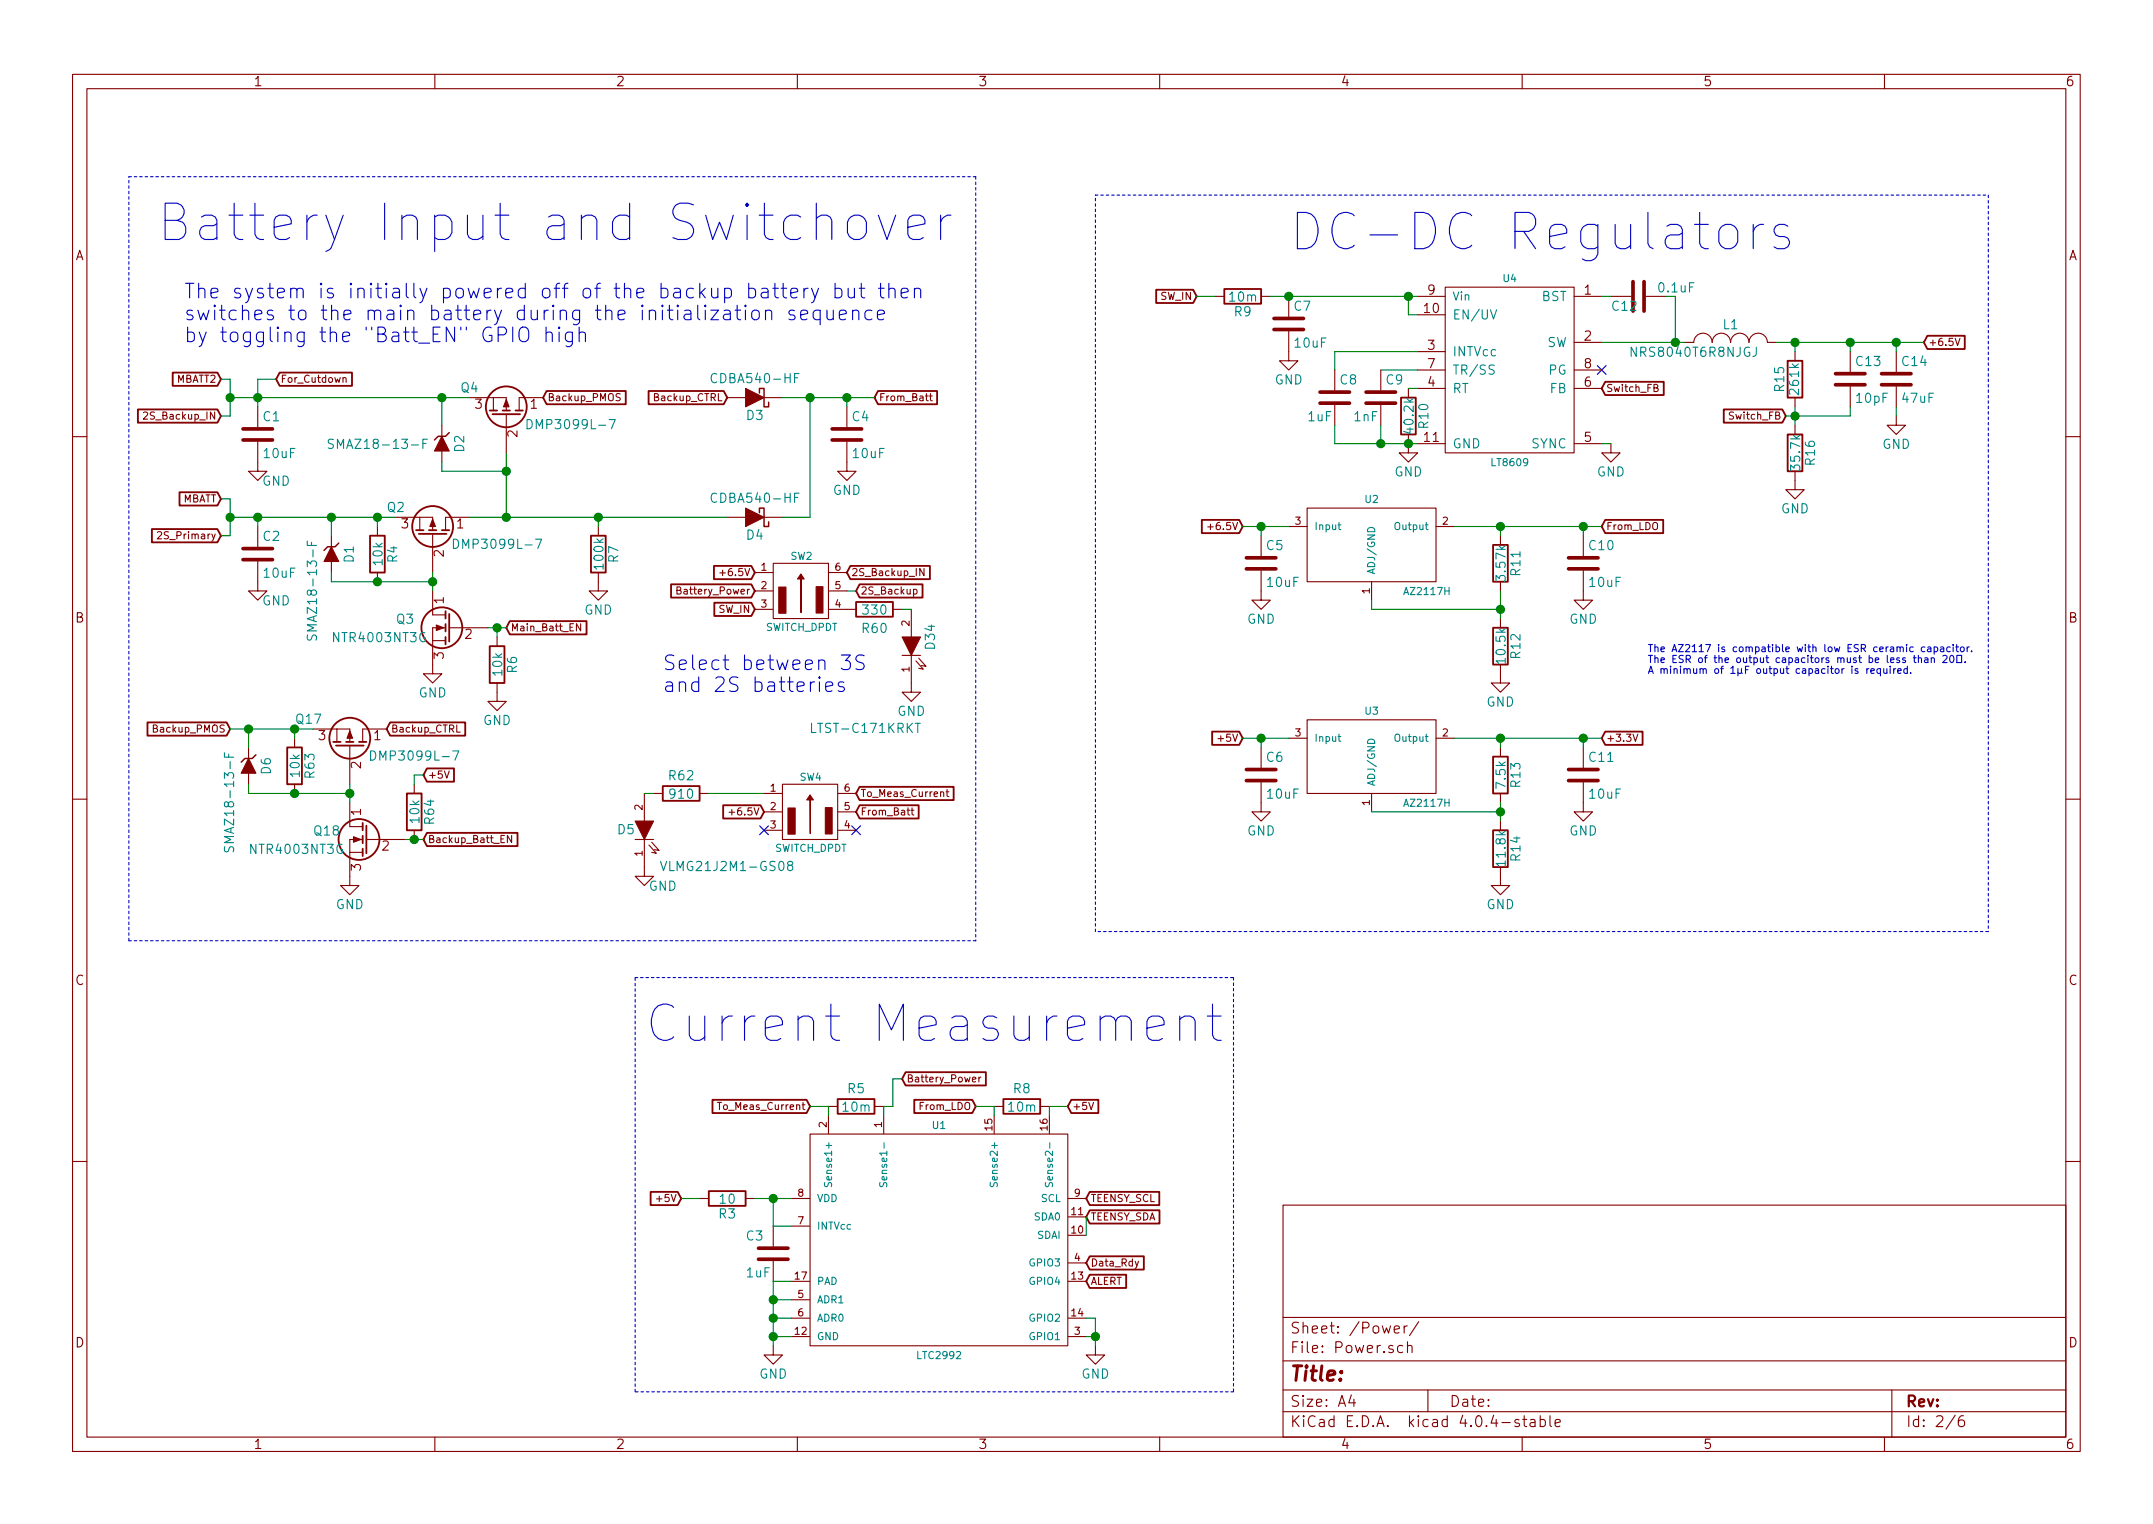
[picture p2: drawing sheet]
EESchema Schematic File Version 2
LIBS:mainBoardV2-rescue
LIBS:power
LIBS:device
LIBS:transistors
LIBS:conn
LIBS:linear
LIBS:regul
LIBS:74xx
LIBS:cmos4000
LIBS:adc-dac
LIBS:memory
LIBS:xilinx
LIBS:microcontrollers
LIBS:dsp
LIBS:microchip
LIBS:analog_switches
LIBS:motorola
LIBS:texas
LIBS:intel
LIBS:audio
LIBS:interface
LIBS:digital-audio
LIBS:philips
LIBS:display
LIBS:cypress
LIBS:siliconi
LIBS:opto
LIBS:atmel
LIBS:contrib
LIBS:valves
LIBS:msp430fr4994
LIBS:asemb-24mhz-xy-t
LIBS:pct2075d,118
LIBS:ms560702ba03-50
LIBS:lsm9ds1
LIBS:adg704brmz
LIBS:lt3481
LIBS:az2117h
LIBS:lt8609
LIBS:ltc2992
LIBS:TVS_Small
LIBS:tvsSmall
LIBS:mmqa5v6t1g
LIBS:led_x2_3pin
LIBS:bme280
LIBS:aoz8318di
LIBS:switch_dpdt
LIBS:SWITCH_3PDT
LIBS:teensy3_6-OuterHeadersOnly
LIBS:mounting_hole_eighth_inch
LIBS:mainBoardV2-cache
EELAYER 25 0
EELAYER END
$Descr A4 11693 8268
encoding utf-8
Sheet 2 6
Title ""
Date ""
Rev ""
Comp ""
Comment1 ""
Comment2 ""
Comment3 ""
Comment4 ""
$EndDescr
Text GLabel 1200 2700 0    39   Input ~ 0
MBATT
Text GLabel 1200 2050 0    39   Input ~ 0
MBATT2
$Comp
L C C1
U 1 1
P 1400 2350
F 0 "C1" H 1425 2450 50  0000 L CNN
F 1 "10uF" H 1425 2250 50  0000 L CNN
F 2 "Capacitors_SMD:C_0805_HandSoldering" H 1438 2200 50  0001 C CNN
F 3 "" H 1400 2350 50  0000 C CNN
	1    1400 2350
	1    0    0    -1  
$EndComp
$Comp
L C C2
U 1 1
P 1400 3000
F 0 "C2" H 1425 3100 50  0000 L CNN
F 1 "10uF" H 1425 2900 50  0000 L CNN
F 2 "Capacitors_SMD:C_0805_HandSoldering" H 1438 2850 50  0001 C CNN
F 3 "" H 1400 3000 50  0000 C CNN
	1    1400 3000
	1    0    0    -1  
$EndComp
$Comp
L GND #PWR026
U 1 1
P 1400 2500
F 0 "#PWR026" H 1400 2250 50  0001 C CNN
F 1 "GND" H 1500 2400 50  0000 C CNN
F 2 "" H 1400 2500 50  0000 C CNN
F 3 "" H 1400 2500 50  0000 C CNN
	1    1400 2500
	1    0    0    -1  
$EndComp
$Comp
L GND #PWR027
U 1 1
P 1400 3150
F 0 "#PWR027" H 1400 2900 50  0001 C CNN
F 1 "GND" H 1500 3050 50  0000 C CNN
F 2 "" H 1400 3150 50  0000 C CNN
F 3 "" H 1400 3150 50  0000 C CNN
	1    1400 3150
	1    0    0    -1  
$EndComp
$Comp
L Q_PMOS_DGS Q2
U 1 1
P 2350 2900
F 0 "Q2" V 2500 2750 50  0000 R CNN
F 1 "DMP3099L-7" V 2300 3500 50  0000 R CNN
F 2 "TO_SOT_Packages_SMD:SOT-23" H 2550 3000 50  0001 C CNN
F 3 "" H 2350 2900 50  0000 C CNN
	1    2350 2900
	0    1    -1   0   
$EndComp
$Comp
L Q_NMOS_DGS Q3
U 1 1
P 2450 3400
F 0 "Q3" H 2750 3450 50  0000 R CNN
F 1 "NTR4003NT3G" H 3100 3350 50  0000 R CNN
F 2 "TO_SOT_Packages_SMD:SOT-23" H 2650 3500 50  0001 C CNN
F 3 "" H 2450 3400 50  0000 C CNN
	1    2450 3400
	-1   0    0    -1  
$EndComp
$Comp
L R R4
U 1 1
P 2050 3000
F 0 "R4" V 2130 3000 50  0000 C CNN
F 1 "10k" V 2050 3000 50  0000 C CNN
F 2 "Resistors_SMD:R_0805_HandSoldering" V 1980 3000 50  0001 C CNN
F 3 "" H 2050 3000 50  0000 C CNN
	1    2050 3000
	1    0    0    -1  
$EndComp
$Comp
L Q_PMOS_DGS Q4
U 1 1
P 2750 2250
F 0 "Q4" V 2900 2100 50  0000 R CNN
F 1 "DMP3099L-7" V 2700 2850 50  0000 R CNN
F 2 "TO_SOT_Packages_SMD:SOT-23" H 2950 2350 50  0001 C CNN
F 3 "" H 2750 2250 50  0000 C CNN
	1    2750 2250
	0    1    -1   0   
$EndComp
$Comp
L GND #PWR028
U 1 1
P 2350 3600
F 0 "#PWR028" H 2350 3350 50  0001 C CNN
F 1 "GND" H 2350 3450 50  0000 C CNN
F 2 "" H 2350 3600 50  0000 C CNN
F 3 "" H 2350 3600 50  0000 C CNN
	1    2350 3600
	1    0    0    -1  
$EndComp
Text GLabel 2750 3400 2    39   Input ~ 0
Main_Batt_EN
Text Notes 1000 1850 0    79   ~ 0
The system is initially powered off of the backup battery but then\nswitches to the main battery during the initialization sequence\nby toggling the "Batt_EN" GPIO high
$Comp
L D_Schottky-RESCUE-mainBoardV2 D4
U 1 1
P 4100 2800
AR Path="/5A38F4E1" Ref="D4"  Part="1" 
AR Path="/5A09BC7A/5A38F4E1" Ref="D4"  Part="1" 
F 0 "D4" H 4100 2900 50  0000 C CNN
F 1 "CDBA540-HF" H 4100 2700 50  0000 C CNN
F 2 "Dans_Parts:DO-214AC_Schottky" H 4100 2800 50  0001 C CNN
F 3 "" H 4100 2800 50  0000 C CNN
	1    4100 2800
	-1   0    0    1   
$EndComp
$Comp
L D_Schottky-RESCUE-mainBoardV2 D3
U 1 1
P 4100 2150
AR Path="/5A38F530" Ref="D3"  Part="1" 
AR Path="/5A09BC7A/5A38F530" Ref="D3"  Part="1" 
F 0 "D3" H 4100 2250 50  0000 C CNN
F 1 "CDBA540-HF" H 4100 2050 50  0000 C CNN
F 2 "Dans_Parts:DO-214AC_Schottky" H 4100 2150 50  0001 C CNN
F 3 "" H 4100 2150 50  0000 C CNN
	1    4100 2150
	-1   0    0    1   
$EndComp
$Comp
L C C4
U 1 1
P 4600 2350
F 0 "C4" H 4625 2450 50  0000 L CNN
F 1 "10uF" H 4625 2250 50  0000 L CNN
F 2 "Capacitors_SMD:C_0805_HandSoldering" H 4638 2200 50  0001 C CNN
F 3 "" H 4600 2350 50  0000 C CNN
	1    4600 2350
	1    0    0    -1  
$EndComp
$Comp
L GND #PWR029
U 1 1
P 4600 2500
F 0 "#PWR029" H 4600 2250 50  0001 C CNN
F 1 "GND" H 4600 2350 50  0000 C CNN
F 2 "" H 4600 2500 50  0000 C CNN
F 3 "" H 4600 2500 50  0000 C CNN
	1    4600 2500
	1    0    0    -1  
$EndComp
Text GLabel 4750 2150 2    39   Input ~ 0
From_Batt
$Comp
L R R6
U 1 1
P 2700 3600
F 0 "R6" V 2780 3600 50  0000 C CNN
F 1 "10k" V 2700 3600 50  0000 C CNN
F 2 "Resistors_SMD:R_0805_HandSoldering" V 2630 3600 50  0001 C CNN
F 3 "" H 2700 3600 50  0000 C CNN
	1    2700 3600
	1    0    0    -1  
$EndComp
$Comp
L GND #PWR030
U 1 1
P 2700 3750
F 0 "#PWR030" H 2700 3500 50  0001 C CNN
F 1 "GND" H 2700 3600 50  0000 C CNN
F 2 "" H 2700 3750 50  0000 C CNN
F 3 "" H 2700 3750 50  0000 C CNN
	1    2700 3750
	1    0    0    -1  
$EndComp
$Comp
L R R7
U 1 1
P 3250 3000
F 0 "R7" V 3330 3000 50  0000 C CNN
F 1 "100k" V 3250 3000 50  0000 C CNN
F 2 "Resistors_SMD:R_0805_HandSoldering" V 3180 3000 50  0001 C CNN
F 3 "" H 3250 3000 50  0000 C CNN
	1    3250 3000
	1    0    0    -1  
$EndComp
$Comp
L GND #PWR031
U 1 1
P 3250 3150
F 0 "#PWR031" H 3250 2900 50  0001 C CNN
F 1 "GND" H 3250 3000 50  0000 C CNN
F 2 "" H 3250 3150 50  0000 C CNN
F 3 "" H 3250 3150 50  0000 C CNN
	1    3250 3150
	1    0    0    -1  
$EndComp
Text GLabel 6500 1600 0    39   Input ~ 0
SW_IN
$Comp
L AZ2117H U2
U 1 1
P 7450 2900
F 0 "U2" H 7450 3100 39  0000 C CNN
F 1 "AZ2117H" H 7750 2600 39  0000 C CNN
F 2 "Dans_Parts:SOT223" H 7450 2900 39  0001 C CNN
F 3 "" H 7450 2900 39  0001 C CNN
	1    7450 2900
	1    0    0    -1  
$EndComp
$Comp
L AZ2117H U3
U 1 1
P 7450 4050
F 0 "U3" H 7450 4250 39  0000 C CNN
F 1 "AZ2117H" H 7750 3750 39  0000 C CNN
F 2 "Dans_Parts:SOT223" H 7450 4050 39  0001 C CNN
F 3 "" H 7450 4050 39  0001 C CNN
	1    7450 4050
	1    0    0    -1  
$EndComp
$Comp
L C C10
U 1 1
P 8600 3050
F 0 "C10" H 8625 3150 50  0000 L CNN
F 1 "10uF" H 8625 2950 50  0000 L CNN
F 2 "Capacitors_SMD:C_0805_HandSoldering" H 8638 2900 50  0001 C CNN
F 3 "" H 8600 3050 50  0000 C CNN
	1    8600 3050
	1    0    0    -1  
$EndComp
$Comp
L C C11
U 1 1
P 8600 4200
F 0 "C11" H 8625 4300 50  0000 L CNN
F 1 "10uF" H 8625 4100 50  0000 L CNN
F 2 "Capacitors_SMD:C_0805_HandSoldering" H 8638 4050 50  0001 C CNN
F 3 "" H 8600 4200 50  0000 C CNN
	1    8600 4200
	1    0    0    -1  
$EndComp
$Comp
L GND #PWR032
U 1 1
P 8600 3200
F 0 "#PWR032" H 8600 2950 50  0001 C CNN
F 1 "GND" H 8600 3050 50  0000 C CNN
F 2 "" H 8600 3200 50  0000 C CNN
F 3 "" H 8600 3200 50  0000 C CNN
	1    8600 3200
	1    0    0    -1  
$EndComp
$Comp
L GND #PWR033
U 1 1
P 8600 4350
F 0 "#PWR033" H 8600 4100 50  0001 C CNN
F 1 "GND" H 8600 4200 50  0000 C CNN
F 2 "" H 8600 4350 50  0000 C CNN
F 3 "" H 8600 4350 50  0000 C CNN
	1    8600 4350
	1    0    0    -1  
$EndComp
$Comp
L R R13
U 1 1
P 8150 4200
F 0 "R13" V 8230 4200 50  0000 C CNN
F 1 "7.5k" V 8150 4200 50  0000 C CNN
F 2 "Resistors_SMD:R_0805_HandSoldering" V 8080 4200 50  0001 C CNN
F 3 "" H 8150 4200 50  0000 C CNN
	1    8150 4200
	1    0    0    -1  
$EndComp
$Comp
L R R14
U 1 1
P 8150 4600
F 0 "R14" V 8230 4600 50  0000 C CNN
F 1 "11.8k" V 8150 4600 50  0000 C CNN
F 2 "Resistors_SMD:R_0805_HandSoldering" V 8080 4600 50  0001 C CNN
F 3 "" H 8150 4600 50  0000 C CNN
	1    8150 4600
	1    0    0    -1  
$EndComp
$Comp
L GND #PWR034
U 1 1
P 8150 4750
F 0 "#PWR034" H 8150 4500 50  0001 C CNN
F 1 "GND" H 8150 4600 50  0000 C CNN
F 2 "" H 8150 4750 50  0000 C CNN
F 3 "" H 8150 4750 50  0000 C CNN
	1    8150 4750
	1    0    0    -1  
$EndComp
$Comp
L R R11
U 1 1
P 8150 3050
F 0 "R11" V 8230 3050 50  0000 C CNN
F 1 "3.57k" V 8150 3050 50  0000 C CNN
F 2 "Resistors_SMD:R_0805_HandSoldering" V 8080 3050 50  0001 C CNN
F 3 "" H 8150 3050 50  0000 C CNN
	1    8150 3050
	1    0    0    -1  
$EndComp
$Comp
L R R12
U 1 1
P 8150 3500
F 0 "R12" V 8230 3500 50  0000 C CNN
F 1 "10.5k" V 8150 3500 50  0000 C CNN
F 2 "Resistors_SMD:R_0805_HandSoldering" V 8080 3500 50  0001 C CNN
F 3 "" H 8150 3500 50  0000 C CNN
	1    8150 3500
	1    0    0    -1  
$EndComp
$Comp
L GND #PWR035
U 1 1
P 8150 3650
F 0 "#PWR035" H 8150 3400 50  0001 C CNN
F 1 "GND" H 8150 3500 50  0000 C CNN
F 2 "" H 8150 3650 50  0000 C CNN
F 3 "" H 8150 3650 50  0000 C CNN
	1    8150 3650
	1    0    0    -1  
$EndComp
$Comp
L C C5
U 1 1
P 6850 3050
F 0 "C5" H 6875 3150 50  0000 L CNN
F 1 "10uF" H 6875 2950 50  0000 L CNN
F 2 "Capacitors_SMD:C_0805_HandSoldering" H 6888 2900 50  0001 C CNN
F 3 "" H 6850 3050 50  0000 C CNN
	1    6850 3050
	1    0    0    -1  
$EndComp
$Comp
L GND #PWR036
U 1 1
P 6850 3200
F 0 "#PWR036" H 6850 2950 50  0001 C CNN
F 1 "GND" H 6850 3050 50  0000 C CNN
F 2 "" H 6850 3200 50  0000 C CNN
F 3 "" H 6850 3200 50  0000 C CNN
	1    6850 3200
	1    0    0    -1  
$EndComp
$Comp
L C C6
U 1 1
P 6850 4200
F 0 "C6" H 6875 4300 50  0000 L CNN
F 1 "10uF" H 6875 4100 50  0000 L CNN
F 2 "Capacitors_SMD:C_0805_HandSoldering" H 6888 4050 50  0001 C CNN
F 3 "" H 6850 4200 50  0000 C CNN
	1    6850 4200
	1    0    0    -1  
$EndComp
$Comp
L GND #PWR037
U 1 1
P 6850 4350
F 0 "#PWR037" H 6850 4100 50  0001 C CNN
F 1 "GND" H 6850 4200 50  0000 C CNN
F 2 "" H 6850 4350 50  0000 C CNN
F 3 "" H 6850 4350 50  0000 C CNN
	1    6850 4350
	1    0    0    -1  
$EndComp
Text GLabel 6750 2850 0    39   Input ~ 0
+6.5V
Text GLabel 6750 4000 0    39   Input ~ 0
+5V
Text GLabel 8700 2850 2    39   Input ~ 0
From_LDO
Text GLabel 8700 4000 2    39   Input ~ 0
+3.3V
Text Notes 850  1300 0    197  ~ 0
Battery Input and Switchover\n
Text Notes 7000 1350 0    197  ~ 0
DC-DC Regulators
Text Notes 8950 3650 0    39   ~ 0
The AZ2117 is compatible with low ESR ceramic capacitor.\nThe ESR of the output capacitors must be less than 20Ω.\nA minimum of 1µF output capacitor is required.\n
$Comp
L ZENERsmall D1
U 1 1
P 1800 3000
F 0 "D1" H 1800 3100 50  0000 C CNN
F 1 "SMAZ18-13-F" H 2000 2900 50  0000 C CNN
F 2 "Dans_Parts:DO-214AC_Schottky" H 1800 3000 50  0001 C CNN
F 3 "" H 1800 3000 50  0000 C CNN
	1    1800 3000
	0    1    1    0   
$EndComp
$Comp
L ZENERsmall D2
U 1 1
P 2400 2400
F 0 "D2" H 2400 2500 50  0000 C CNN
F 1 "SMAZ18-13-F" V 2400 2050 50  0000 C CNN
F 2 "Dans_Parts:DO-214AC_Schottky" H 2400 2400 50  0001 C CNN
F 3 "" H 2400 2400 50  0000 C CNN
	1    2400 2400
	0    1    1    0   
$EndComp
$Comp
L C C7
U 1 1
P 7000 1750
F 0 "C7" H 7025 1850 50  0000 L CNN
F 1 "10uF" H 7025 1650 50  0000 L CNN
F 2 "Capacitors_SMD:C_0805_HandSoldering" H 7038 1600 50  0001 C CNN
F 3 "" H 7000 1750 50  0000 C CNN
	1    7000 1750
	1    0    0    -1  
$EndComp
$Comp
L GND #PWR038
U 1 1
P 7000 1900
F 0 "#PWR038" H 7000 1650 50  0001 C CNN
F 1 "GND" H 7000 1750 50  0000 C CNN
F 2 "" H 7000 1900 50  0000 C CNN
F 3 "" H 7000 1900 50  0000 C CNN
	1    7000 1900
	1    0    0    -1  
$EndComp
$Comp
L R R9
U 1 1
P 6750 1600
F 0 "R9" V 6830 1600 50  0000 C CNN
F 1 "10m" V 6750 1600 50  0000 C CNN
F 2 "Resistors_SMD:R_0805_HandSoldering" V 6680 1600 50  0001 C CNN
F 3 "" H 6750 1600 50  0000 C CNN
	1    6750 1600
	0    1    1    0   
$EndComp
$Comp
L GND #PWR039
U 1 1
P 8750 2400
F 0 "#PWR039" H 8750 2150 50  0001 C CNN
F 1 "GND" H 8750 2250 50  0000 C CNN
F 2 "" H 8750 2400 50  0000 C CNN
F 3 "" H 8750 2400 50  0000 C CNN
	1    8750 2400
	1    0    0    -1  
$EndComp
$Comp
L GND #PWR040
U 1 1
P 7650 2400
F 0 "#PWR040" H 7650 2150 50  0001 C CNN
F 1 "GND" H 7650 2250 50  0000 C CNN
F 2 "" H 7650 2400 50  0000 C CNN
F 3 "" H 7650 2400 50  0000 C CNN
	1    7650 2400
	1    0    0    -1  
$EndComp
$Comp
L C C8
U 1 1
P 7250 2150
F 0 "C8" H 7275 2250 50  0000 L CNN
F 1 "1uF" H 7100 2050 50  0000 L CNN
F 2 "Capacitors_SMD:C_0805_HandSoldering" H 7288 2000 50  0001 C CNN
F 3 "" H 7250 2150 50  0000 C CNN
	1    7250 2150
	1    0    0    -1  
$EndComp
NoConn ~ 8700 2000
$Comp
L R R10
U 1 1
P 7650 2250
F 0 "R10" V 7730 2250 50  0000 C CNN
F 1 "40.2k" V 7650 2250 50  0000 C CNN
F 2 "Resistors_SMD:R_0805_HandSoldering" V 7580 2250 50  0001 C CNN
F 3 "" H 7650 2250 50  0000 C CNN
	1    7650 2250
	1    0    0    -1  
$EndComp
$Comp
L C C9
U 1 1
P 7500 2150
F 0 "C9" H 7525 2250 50  0000 L CNN
F 1 "1nF" H 7350 2050 50  0000 L CNN
F 2 "Capacitors_SMD:C_0805_HandSoldering" H 7538 2000 50  0001 C CNN
F 3 "" H 7500 2150 50  0000 C CNN
	1    7500 2150
	1    0    0    -1  
$EndComp
$Comp
L LT8609 U4
U 1 1
P 8200 2200
F 0 "U4" H 8200 2900 39  0000 C CNN
F 1 "LT8609" H 8200 1900 39  0000 C CNN
F 2 "Dans_Parts:MSOP-10_3x3mm_Pitch0.5mm_With_Center_Pad" H 8200 2200 39  0001 C CNN
F 3 "" H 8200 2200 39  0001 C CNN
	1    8200 2200
	1    0    0    -1  
$EndComp
$Comp
L R R16
U 1 1
P 9750 2450
F 0 "R16" V 9830 2450 50  0000 C CNN
F 1 "35.7k" V 9750 2450 50  0000 C CNN
F 2 "Resistors_SMD:R_0805_HandSoldering" V 9680 2450 50  0001 C CNN
F 3 "" H 9750 2450 50  0000 C CNN
	1    9750 2450
	1    0    0    -1  
$EndComp
$Comp
L INDUCTOR_SMALL L1
U 1 1
P 9400 1850
F 0 "L1" H 9400 1950 50  0000 C CNN
F 1 "NRS8040T6R8NJGJ" H 9200 1800 50  0000 C CNN
F 2 "Dans_Parts:NRS8040T6R8NJGJ" H 9400 1850 50  0001 C CNN
F 3 "" H 9400 1850 50  0000 C CNN
	1    9400 1850
	1    0    0    -1  
$EndComp
$Comp
L C C12
U 1 1
P 8900 1600
F 0 "C12" V 8950 1450 50  0000 L CNN
F 1 "0.1uF" V 8850 1700 50  0000 L CNN
F 2 "Capacitors_SMD:C_0805_HandSoldering" H 8938 1450 50  0001 C CNN
F 3 "" H 8900 1600 50  0000 C CNN
	1    8900 1600
	0    1    1    0   
$EndComp
$Comp
L R R15
U 1 1
P 9750 2050
F 0 "R15" V 9830 2050 50  0000 C CNN
F 1 "261k" V 9750 2050 50  0000 C CNN
F 2 "Resistors_SMD:R_0805_HandSoldering" V 9680 2050 50  0001 C CNN
F 3 "" H 9750 2050 50  0000 C CNN
	1    9750 2050
	-1   0    0    1   
$EndComp
$Comp
L C C13
U 1 1
P 10050 2050
F 0 "C13" H 10075 2150 50  0000 L CNN
F 1 "10pF" H 10075 1950 50  0000 L CNN
F 2 "Capacitors_SMD:C_0805_HandSoldering" H 10088 1900 50  0001 C CNN
F 3 "" H 10050 2050 50  0000 C CNN
	1    10050 2050
	1    0    0    -1  
$EndComp
Text GLabel 8700 2100 2    39   Input ~ 0
Switch_FB
Text GLabel 9700 2250 0    39   Input ~ 0
Switch_FB
$Comp
L GND #PWR041
U 1 1
P 9750 2600
F 0 "#PWR041" H 9750 2350 50  0001 C CNN
F 1 "GND" H 9750 2450 50  0000 C CNN
F 2 "" H 9750 2600 50  0000 C CNN
F 3 "" H 9750 2600 50  0000 C CNN
	1    9750 2600
	1    0    0    -1  
$EndComp
$Comp
L C C14
U 1 1
P 10300 2050
F 0 "C14" H 10325 2150 50  0000 L CNN
F 1 "47uF" H 10325 1950 50  0000 L CNN
F 2 "Capacitors_SMD:C_1210_HandSoldering" H 10338 1900 50  0001 C CNN
F 3 "" H 10300 2050 50  0000 C CNN
	1    10300 2050
	1    0    0    -1  
$EndComp
Text GLabel 10450 1850 2    39   Input ~ 0
+6.5V
$Comp
L GND #PWR042
U 1 1
P 10300 2250
F 0 "#PWR042" H 10300 2000 50  0001 C CNN
F 1 "GND" H 10300 2100 50  0000 C CNN
F 2 "" H 10300 2250 50  0000 C CNN
F 3 "" H 10300 2250 50  0000 C CNN
	1    10300 2250
	1    0    0    -1  
$EndComp
Text GLabel 1200 2250 0    39   Input ~ 0
2S_Backup_IN
Text GLabel 1200 2900 0    39   Input ~ 0
2S_Primary
Text GLabel 4100 3100 0    39   Input ~ 0
+6.5V
Text GLabel 4100 3200 0    39   Input ~ 0
Battery_Power
Text Notes 3600 3750 0    79   ~ 0
Select between 3S\nand 2S batteries
$Comp
L LTC2992 U1
U 1 1
P 5100 6700
F 0 "U1" H 5100 7300 39  0000 C CNN
F 1 "LTC2992" H 5100 6050 39  0000 C CNN
F 2 "Housings_DFN_QFN:DFN-16-1EP_3x4mm_Pitch0.45mm" H 5100 6800 39  0001 C CNN
F 3 "" H 5100 6800 39  0001 C CNN
	1    5100 6700
	1    0    0    -1  
$EndComp
$Comp
L GND #PWR043
U 1 1
P 4200 7300
F 0 "#PWR043" H 4200 7050 50  0001 C CNN
F 1 "GND" H 4200 7150 50  0000 C CNN
F 2 "" H 4200 7300 50  0000 C CNN
F 3 "" H 4200 7300 50  0000 C CNN
	1    4200 7300
	1    0    0    -1  
$EndComp
$Comp
L C C3
U 1 1
P 4200 6800
F 0 "C3" H 4050 6900 50  0000 L CNN
F 1 "1uF" H 4050 6700 50  0000 L CNN
F 2 "Capacitors_SMD:C_0805_HandSoldering" H 4238 6650 50  0001 C CNN
F 3 "" H 4200 6800 50  0000 C CNN
	1    4200 6800
	1    0    0    -1  
$EndComp
$Comp
L GND #PWR044
U 1 1
P 5950 7300
F 0 "#PWR044" H 5950 7050 50  0001 C CNN
F 1 "GND" H 5950 7150 50  0000 C CNN
F 2 "" H 5950 7300 50  0000 C CNN
F 3 "" H 5950 7300 50  0000 C CNN
	1    5950 7300
	1    0    0    -1  
$EndComp
$Comp
L R R5
U 1 1
P 4650 6000
F 0 "R5" V 4550 6000 50  0000 C CNN
F 1 "10m" V 4650 6000 50  0000 C CNN
F 2 "Resistors_SMD:R_0805_HandSoldering" V 4580 6000 50  0001 C CNN
F 3 "" H 4650 6000 50  0000 C CNN
	1    4650 6000
	0    1    1    0   
$EndComp
$Comp
L R R8
U 1 1
P 5550 6000
F 0 "R8" V 5450 6000 50  0000 C CNN
F 1 "10m" V 5550 6000 50  0000 C CNN
F 2 "Resistors_SMD:R_0805_HandSoldering" V 5480 6000 50  0001 C CNN
F 3 "" H 5550 6000 50  0000 C CNN
	1    5550 6000
	0    1    1    0   
$EndComp
Text GLabel 5900 6500 2    39   Input ~ 0
TEENSY_SCL
Text GLabel 5900 6600 2    39   Input ~ 0
TEENSY_SDA
Text GLabel 5900 6950 2    39   Input ~ 0
ALERT
Text GLabel 4900 5850 2    39   Input ~ 0
Battery_Power
Text GLabel 5800 6000 2    39   Input ~ 0
+5V
Text GLabel 5300 6000 0    39   Input ~ 0
From_LDO
Text GLabel 3700 6500 0    39   Input ~ 0
+5V
$Comp
L R R3
U 1 1
P 3950 6500
F 0 "R3" V 4030 6500 50  0000 C CNN
F 1 "10" V 3950 6500 50  0000 C CNN
F 2 "Resistors_SMD:R_0805_HandSoldering" V 3880 6500 50  0001 C CNN
F 3 "" H 3950 6500 50  0000 C CNN
	1    3950 6500
	0    1    1    0   
$EndComp
Text GLabel 5900 6850 2    39   Input ~ 0
Data_Rdy
Text Notes 3500 5650 0    197  ~ 0
Current Measurement
Text GLabel 4650 3200 2    39   Input ~ 0
2S_Backup
$Comp
L R R60
U 1 1
P 4750 3300
F 0 "R60" V 4850 3300 50  0000 C CNN
F 1 "330" V 4750 3300 50  0000 C CNN
F 2 "Resistors_SMD:R_0805_HandSoldering" V 4680 3300 50  0001 C CNN
F 3 "" H 4750 3300 50  0000 C CNN
	1    4750 3300
	0    1    1    0   
$EndComp
$Comp
L LED D34
U 1 1
P 4950 3500
F 0 "D34" H 5000 3400 50  0000 C CNN
F 1 "LTST-C171KRKT" V 4500 3750 50  0000 C CNN
F 2 "LEDs:LED_0805_HandSoldering" H 4950 3500 50  0001 C CNN
F 3 "" H 4950 3500 50  0000 C CNN
	1    4950 3500
	0    -1   -1   0   
$EndComp
$Comp
L GND #PWR045
U 1 1
P 4950 3700
F 0 "#PWR045" H 4950 3450 50  0001 C CNN
F 1 "GND" H 4950 3550 50  0000 C CNN
F 2 "" H 4950 3700 50  0000 C CNN
F 3 "" H 4950 3700 50  0000 C CNN
	1    4950 3700
	1    0    0    -1  
$EndComp
Text GLabel 4600 3100 2    39   Input ~ 0
2S_Backup_IN
Text GLabel 4100 3300 0    39   Input ~ 0
SW_IN
$Comp
L SWITCH_DPDT SW2
U 1 1
P 4350 3200
F 0 "SW2" H 4353 3391 39  0000 C CNN
F 1 "SWITCH_DPDT" H 4355 3005 39  0000 C CNN
F 2 "Dans_Parts:SWITCH-DPDT-SLIDE-5A" H 4350 3200 39  0001 C CNN
F 3 "" H 4350 3200 39  0001 C CNN
	1    4350 3200
	1    0    0    -1  
$EndComp
$Comp
L SWITCH_DPDT SW4
U 1 1
P 4400 4400
F 0 "SW4" H 4403 4591 39  0000 C CNN
F 1 "SWITCH_DPDT" H 4405 4205 39  0000 C CNN
F 2 "Dans_Parts:SWITCH-DPDT-SLIDE-5A" H 4400 4400 39  0001 C CNN
F 3 "" H 4400 4400 39  0001 C CNN
	1    4400 4400
	1    0    0    -1  
$EndComp
Text GLabel 4650 4400 2    39   Input ~ 0
From_Batt
NoConn ~ 4650 4500
Text GLabel 4650 4300 2    39   Input ~ 0
To_Meas_Current
Text GLabel 4400 6000 0    39   Input ~ 0
To_Meas_Current
NoConn ~ 4150 4500
Text GLabel 4150 4400 0    39   Input ~ 0
+6.5V
$Comp
L R R62
U 1 1
P 3700 4300
F 0 "R62" V 3600 4300 50  0000 C CNN
F 1 "910" V 3700 4300 50  0000 C CNN
F 2 "Resistors_SMD:R_0805_HandSoldering" V 3630 4300 50  0001 C CNN
F 3 "" H 3700 4300 50  0000 C CNN
	1    3700 4300
	0    1    1    0   
$EndComp
$Comp
L LED D5
U 1 1
P 3500 4500
F 0 "D5" V 3500 4600 50  0000 C CNN
F 1 "VLMG21J2M1-GS08" V 3300 4050 50  0000 C CNN
F 2 "Dans_Parts:2-SMT,J-Lead" H 3500 4500 50  0001 C CNN
F 3 "" H 3500 4500 50  0000 C CNN
	1    3500 4500
	0    -1   -1   0   
$EndComp
$Comp
L GND #PWR046
U 1 1
P 3500 4700
F 0 "#PWR046" H 3500 4450 50  0001 C CNN
F 1 "GND" H 3600 4600 50  0000 C CNN
F 2 "" H 3500 4700 50  0000 C CNN
F 3 "" H 3500 4700 50  0000 C CNN
	1    3500 4700
	1    0    0    -1  
$EndComp
Text GLabel 1250 3950 0    39   Input ~ 0
Backup_PMOS
$Comp
L Q_PMOS_DGS Q17
U 1 1
P 1900 4050
F 0 "Q17" V 2050 3900 50  0000 R CNN
F 1 "DMP3099L-7" V 1850 4650 50  0000 R CNN
F 2 "TO_SOT_Packages_SMD:SOT-23" H 2100 4150 50  0001 C CNN
F 3 "" H 1900 4050 50  0000 C CNN
	1    1900 4050
	0    1    -1   0   
$EndComp
$Comp
L Q_NMOS_DGS Q18
U 1 1
P 2000 4550
F 0 "Q18" H 2300 4600 50  0000 R CNN
F 1 "NTR4003NT3G" H 2650 4500 50  0000 R CNN
F 2 "TO_SOT_Packages_SMD:SOT-23" H 2200 4650 50  0001 C CNN
F 3 "" H 2000 4550 50  0000 C CNN
	1    2000 4550
	-1   0    0    -1  
$EndComp
$Comp
L R R63
U 1 1
P 1600 4150
F 0 "R63" V 1680 4150 50  0000 C CNN
F 1 "10k" V 1600 4150 50  0000 C CNN
F 2 "Resistors_SMD:R_0805_HandSoldering" V 1530 4150 50  0001 C CNN
F 3 "" H 1600 4150 50  0000 C CNN
	1    1600 4150
	1    0    0    -1  
$EndComp
$Comp
L GND #PWR047
U 1 1
P 1900 4750
F 0 "#PWR047" H 1900 4500 50  0001 C CNN
F 1 "GND" H 1900 4600 50  0000 C CNN
F 2 "" H 1900 4750 50  0000 C CNN
F 3 "" H 1900 4750 50  0000 C CNN
	1    1900 4750
	1    0    0    -1  
$EndComp
Text GLabel 2300 4550 2    39   Input ~ 0
Backup_Batt_EN
$Comp
L R R64
U 1 1
P 2250 4400
F 0 "R64" V 2330 4400 50  0000 C CNN
F 1 "10k" V 2250 4400 50  0000 C CNN
F 2 "Resistors_SMD:R_0805_HandSoldering" V 2180 4400 50  0001 C CNN
F 3 "" H 2250 4400 50  0000 C CNN
	1    2250 4400
	1    0    0    -1  
$EndComp
$Comp
L ZENERsmall D6
U 1 1
P 1350 4150
F 0 "D6" H 1350 4250 50  0000 C CNN
F 1 "SMAZ18-13-F" H 1550 4050 50  0000 C CNN
F 2 "Dans_Parts:DO-214AC_Schottky" H 1350 4150 50  0001 C CNN
F 3 "" H 1350 4150 50  0000 C CNN
	1    1350 4150
	0    1    1    0   
$EndComp
Text GLabel 2300 4200 2    39   Input ~ 0
+5V
Text GLabel 1500 2050 2    39   Input ~ 0
For_Cutdown
Text GLabel 2100 3950 2    39   Input ~ 0
Backup_CTRL
Wire Wire Line
	1250 2150 2550 2150
Wire Wire Line
	1800 3150 2350 3150
Connection ~ 2350 3150
Wire Wire Line
	2050 2800 2050 2850
Connection ~ 2050 2800
Wire Wire Line
	2350 3100 2350 3200
Wire Wire Line
	2750 2450 2750 2800
Connection ~ 2750 2800
Wire Wire Line
	4600 2150 4600 2200
Connection ~ 4600 2150
Wire Wire Line
	2700 3450 2700 3400
Wire Wire Line
	2650 3400 2750 3400
Connection ~ 2700 3400
Wire Wire Line
	3250 2800 3250 2850
Connection ~ 3250 2800
Wire Wire Line
	2400 2550 2750 2550
Connection ~ 2750 2550
Wire Wire Line
	6500 1600 6600 1600
Wire Wire Line
	8600 2850 8600 2900
Wire Wire Line
	7900 2850 8700 2850
Wire Wire Line
	8600 4000 8600 4050
Wire Wire Line
	7900 4000 8700 4000
Wire Wire Line
	8150 4050 8150 4000
Connection ~ 8150 4000
Wire Wire Line
	7450 4400 8150 4400
Wire Wire Line
	8150 4350 8150 4450
Wire Wire Line
	8150 2900 8150 2850
Connection ~ 8150 2850
Wire Wire Line
	8150 3200 8150 3350
Wire Wire Line
	8150 3300 7450 3300
Wire Wire Line
	7450 3300 7450 3250
Wire Wire Line
	6850 2900 6850 2850
Wire Wire Line
	6750 2850 7000 2850
Wire Wire Line
	6850 4050 6850 4000
Wire Wire Line
	6750 4000 7000 4000
Connection ~ 6850 2850
Connection ~ 6850 4000
Connection ~ 8600 2850
Connection ~ 8600 4000
Connection ~ 8150 3300
Connection ~ 8150 4400
Wire Notes Line
	700  950  5300 950 
Wire Notes Line
	5300 950  5300 5100
Wire Notes Line
	5300 5100 700  5100
Wire Notes Line
	700  5100 700  950 
Wire Notes Line
	5950 1050 10800 1050
Wire Notes Line
	10800 1050 10800 5050
Wire Notes Line
	10800 5050 5950 5050
Wire Notes Line
	5950 5050 5950 1050
Wire Wire Line
	1400 2850 1400 2800
Connection ~ 1400 2800
Wire Wire Line
	1800 2800 1800 2900
Connection ~ 1800 2800
Wire Wire Line
	1800 3100 1800 3150
Connection ~ 2050 3150
Wire Wire Line
	1400 2050 1400 2200
Connection ~ 1400 2150
Wire Wire Line
	2400 2550 2400 2500
Wire Wire Line
	2400 2300 2400 2150
Connection ~ 2400 2150
Wire Wire Line
	6900 1600 7700 1600
Wire Wire Line
	7700 1700 7650 1700
Wire Wire Line
	7650 1700 7650 1600
Connection ~ 7000 1600
Connection ~ 7650 1600
Wire Wire Line
	7700 1900 7250 1900
Wire Wire Line
	7250 1900 7250 2000
Wire Wire Line
	7250 2300 7250 2400
Wire Wire Line
	7250 2400 7700 2400
Connection ~ 7650 2400
Wire Wire Line
	7700 2100 7650 2100
Wire Wire Line
	7500 2000 7700 2000
Wire Wire Line
	7500 2300 7500 2400
Connection ~ 7500 2400
Wire Wire Line
	8700 2400 8750 2400
Wire Wire Line
	8750 1600 8700 1600
Wire Wire Line
	9050 1600 9100 1600
Wire Wire Line
	9100 1600 9100 1850
Wire Wire Line
	8700 1850 9150 1850
Connection ~ 9100 1850
Wire Wire Line
	9750 1900 9750 1850
Wire Wire Line
	9650 1850 10450 1850
Wire Wire Line
	9750 2200 9750 2300
Connection ~ 9750 2250
Wire Wire Line
	10050 1850 10050 1900
Connection ~ 9750 1850
Wire Wire Line
	10050 2250 10050 2200
Wire Wire Line
	10300 1850 10300 1900
Connection ~ 10050 1850
Wire Wire Line
	10300 2250 10300 2200
Connection ~ 10300 1850
Wire Wire Line
	9700 2250 10050 2250
Wire Wire Line
	1200 2050 1250 2050
Wire Wire Line
	1250 2050 1250 2250
Wire Wire Line
	1250 2250 1200 2250
Connection ~ 1250 2150
Wire Wire Line
	1250 2900 1200 2900
Wire Wire Line
	1250 2700 1250 2900
Wire Wire Line
	1250 2700 1200 2700
Wire Wire Line
	1250 2800 2150 2800
Connection ~ 1250 2800
Wire Wire Line
	4300 6650 4200 6650
Wire Wire Line
	4300 6950 4200 6950
Wire Wire Line
	4200 6950 4200 7300
Wire Wire Line
	4300 7250 4200 7250
Connection ~ 4200 7250
Wire Wire Line
	4300 7150 4200 7150
Connection ~ 4200 7150
Wire Wire Line
	4300 7050 4200 7050
Connection ~ 4200 7050
Wire Wire Line
	5950 7150 5950 7300
Wire Wire Line
	5950 7250 5900 7250
Wire Wire Line
	5900 7150 5950 7150
Connection ~ 5950 7250
Wire Wire Line
	4500 6050 4500 6000
Wire Wire Line
	5400 6050 5400 6000
Wire Wire Line
	5700 6050 5700 6000
Wire Wire Line
	5900 6700 5900 6600
Wire Wire Line
	4500 6000 4400 6000
Wire Wire Line
	5700 6000 5800 6000
Wire Wire Line
	5400 6000 5300 6000
Wire Wire Line
	4800 6050 4800 6000
Wire Wire Line
	4900 5850 4850 5850
Wire Wire Line
	4850 5850 4850 6000
Wire Wire Line
	4850 6000 4800 6000
Wire Wire Line
	4100 6500 4300 6500
Wire Wire Line
	4200 6650 4200 6500
Connection ~ 4200 6500
Wire Wire Line
	3700 6500 3800 6500
Wire Notes Line
	3450 5300 6700 5300
Wire Notes Line
	6700 5300 6700 7550
Wire Notes Line
	6700 7550 3450 7550
Wire Notes Line
	3450 7550 3450 5300
Wire Wire Line
	4650 3200 4600 3200
Wire Wire Line
	4950 3300 4900 3300
Wire Wire Line
	3850 4300 4150 4300
Wire Wire Line
	3550 4300 3500 4300
Wire Wire Line
	1350 4300 1900 4300
Connection ~ 1900 4300
Wire Wire Line
	1900 4250 1900 4350
Wire Wire Line
	2200 4550 2300 4550
Connection ~ 2250 4550
Wire Wire Line
	1350 4250 1350 4300
Connection ~ 1600 4300
Wire Wire Line
	2250 4200 2250 4250
Wire Wire Line
	2300 4200 2250 4200
Wire Wire Line
	1250 3950 1700 3950
Wire Wire Line
	1350 4050 1350 3950
Connection ~ 1350 3950
Wire Wire Line
	1600 4000 1600 3950
Connection ~ 1600 3950
Wire Wire Line
	1500 2050 1400 2050
Wire Wire Line
	4250 2150 4750 2150
Wire Wire Line
	4250 2800 4400 2800
Wire Wire Line
	4400 2800 4400 2150
Connection ~ 4400 2150
Wire Wire Line
	2550 2800 3950 2800
Text GLabel 3950 2150 0    39   Input ~ 0
Backup_CTRL
Text GLabel 2950 2150 2    39   Input ~ 0
Backup_PMOS
$EndSCHEMATC
